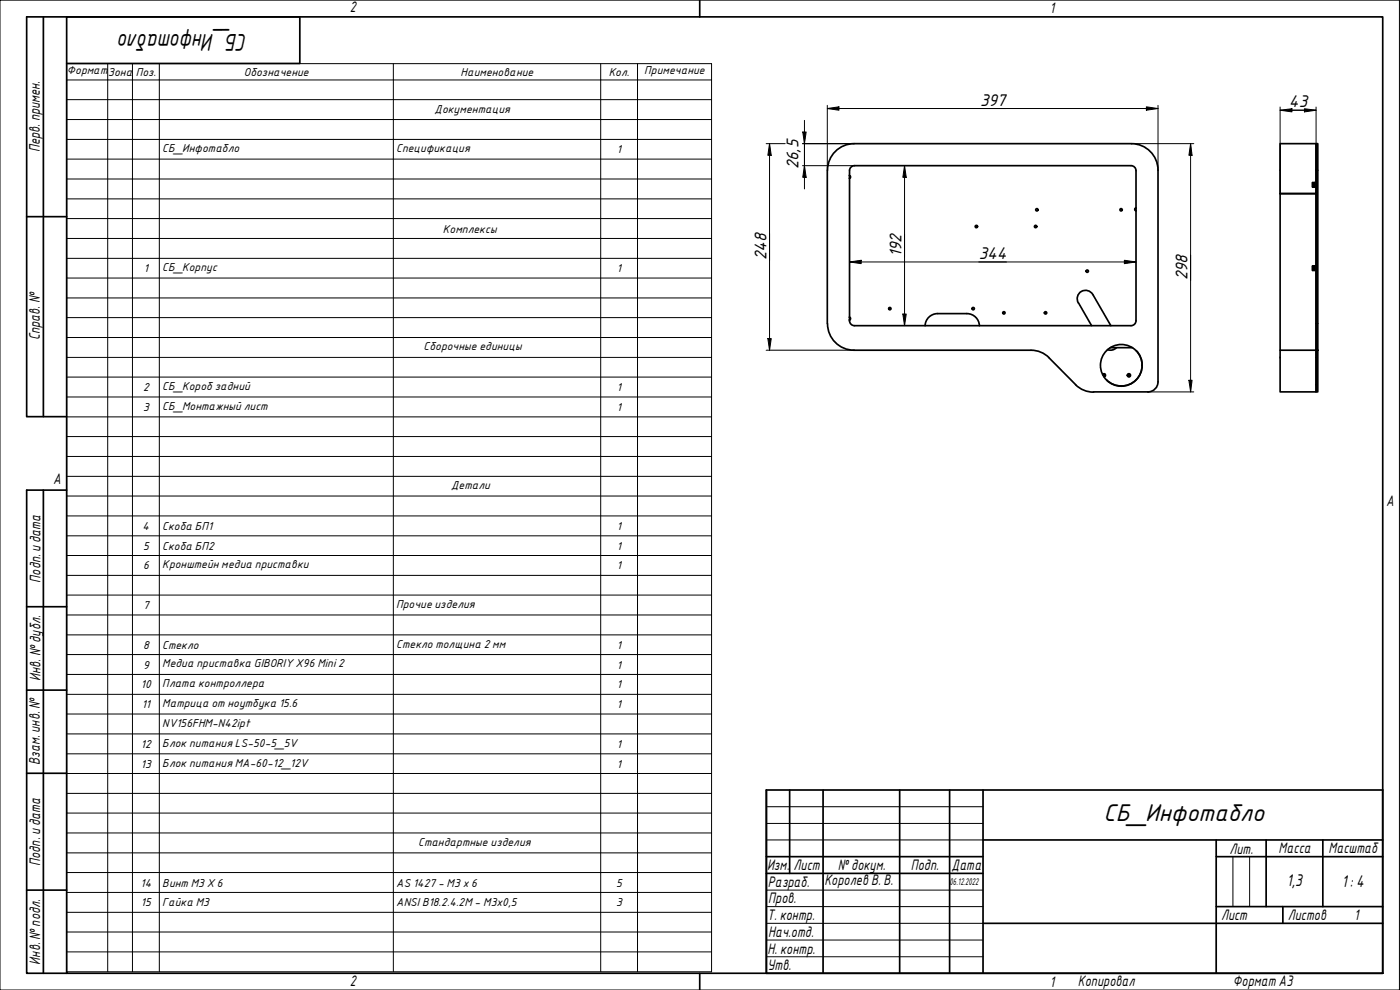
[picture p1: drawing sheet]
<svg xmlns="http://www.w3.org/2000/svg" width="420mm" height="297mm" viewBox="0 0 420 297" stroke-linecap="round" stroke-linejoin="round" font-family="sans-serif">
<g fill="none" stroke="#000" stroke-width=".51">
<path d="M248.3 51.1v46M254.9 52.8l.2 .3-.2 .3M254.9 52.6l.4 .5-.4 .5M255 51.2a1.49 1.49 0 0 1 1.4-1.5h83a1.49 1.49 0 0 1 1.5 1.5M255 51.2v45.1M339.5 43.1h-83.2a8 8 0 0 0-8 8M339.6 43.1a8 8 0 0 1 7.9 8v63.5a3 3 0 0 1-3 3h-16.3M340.9 51.2v45.1M384.2 58.1h10.8v47h-10.8zM384.2 43.1h10.8v15h-10.8zM393.9 54.8h.6v1.3h-.6zM394 54.8h.5v1.3h-.5z"/>
<path d="M394 54.8h.1M394.5 54.8h.1M340.9 62.4l-.3 .4 .3 .5M340.9 62.5l-.2 .3 .2 .3M393.9 79.8h.6v1.3h-.6zM394 79.9h.5v1.2h-.5zM394 79.8v.1M394.5 79.8v.1M248.3 97.1a8 8 0 0 0 8 8h53.1M254.9 95.3l.2 .3-.2 .3M254.9 95.1l.4 .5-.4 .4M255 96.2a1.49 1.49 0 0 0 1.4 1.5h83a1.49 1.49 0 0 0 1.5-1.5"/>
<path d="M290.2 94.1a3.8 3.8 0 0 1 3.7 3.6M290.2 94.1h-8.8a3.8 3.8 0 0 0-3.8 3.6M323.6 90.9a2.51 2.51 0 0 1 .9-3.5 2.51 2.51 0 0 1 3.5 1l5.4 9.3M323.7 90.9l3.9 6.8M394 81.1h.1M394.5 81.1h.1M309.5 105.1a7.5 7.5 0 0 1 5.3 2.2M314.8 107.3l8 8.1M322.8 115.4a7.5 7.5 0 0 0 5.3 2.3M330.9 112.3a.48 .48 0 0 1 .8 .1 .48 .48 0 0 1-.3 .7M331 112.4a.35 .35 0 0 1 .6 0 .35 .35 0 0 1-.3 .6M333.2 104.3h6.7"/>
<path d="M335.1 104.3l-1.3 .7-1.4-.1M341 105.2a6.3 6.3 0 0 1-.1 8.8 6.3 6.3 0 0 1-8.8 0M384.2 105.1v12.5h10.8v-74.5h.5v62h-.5v12.5h.5v-12.5"/>
<circle cx="293" cy="68" r=".35"/>
<circle cx="310.8" cy="68" r=".35"/>
<circle cx="311.2" cy="62.9" r=".35"/>
<circle cx="336.5" cy="62.9" r=".35"/>
<circle cx="267" cy="92.6" r=".35"/>
<circle cx="292.1" cy="92.6" r=".35"/>
<circle cx="301.3" cy="93.9" r=".35"/>
<circle cx="313.8" cy="93.9" r=".35"/>
<circle cx="326.3" cy="81.4" r=".35"/>
<circle cx="336.5" cy="109.6" r="6.3"/>
<circle cx="338.8" cy="112.6" r=".35"/>
<circle cx="338.8" cy="112.6" r=".48"/>
</g>
<g fill="#000">
<circle cx="394" cy="56.1" r=".25"/>
<circle cx="394.5" cy="56.1" r=".25"/>
</g>
<path d="M20 5.1h395v286.9h-395zM210 0v5.1M210 292v5" fill="none" stroke="#000" stroke-width=".51"/>
<path d="M0 0h420v297h-420z" fill="none" stroke="#000" stroke-width=".3"/>
<g fill="none" stroke="#000" stroke-width=".51">
<path d="M230 237h185v55h-185zM237 237v25.1M247 237v55M270 237v55M285 237v55M295 237v55M230 257h65M295 252h120M365 257h50M365 252v40M380 252v20M397 252v20"/>
<path d="M230 262.1h65M295 277h120M365 272h50M385 272v5"/>
</g>
<path d="M230 242h65M230 247.1h65M230 252h65M370 257v15M375 257v15M230 267.1h65M230 272h65M230 277h65M230 282.1h65M230 287.1h65" fill="none" stroke="#000" stroke-width=".3"/>
<path d="M13 5.1v119.9M20 19h70v-13.9h-82v119.9h12M8 65h12M13 147.1v144.9M20 147.1h-12v144.9h12M8 182h12M8 207.1h12M8 232h12M8 267.1h12" fill="none" stroke="#000" stroke-width=".51"/>
<g fill="none" stroke="#000" stroke-width=".3">
<path d="M240.9 39.6h1l-.5 3.5zM241.4 36.1v20.6M248.3 32.6l3.5-.5v1zM248.3 32.6h99.2M248.3 31.6v19.5M344 32.1l3.5 .5-3.5 .5zM347.5 31.6v19.5M384.2 33.1l3.5-.5v1zM384.2 33.1h10.8M384.2 32.1v26M391.5 32.6l3.5 .5-3.5 .5zM395 32.1v26"/>
<path d="M229.9 43.1h5.7M230.9 43.1l.6 3.5h-1.1zM230.9 43.1v62M240.9 43.1h15.4M240.9 49.7h15.5M241.4 49.7l.5 3.5h-1zM271.5 49.7l.5 3.5h-1zM271.5 49.7v48M339.5 43.1h18.8M357.3 43.1l.5 3.5h-1zM357.3 43.1v74.5M255 78.6l3.4-.5v1z"/>
<path d="M255 78.6h85.9M337.4 78.1l3.5 .5-3.5 .5zM271 94.2h1l-.5 3.5zM229.9 105.1h26.4M230.4 101.6h1.1l-.6 3.5zM344.6 117.6h13.7M356.8 114.1h1l-.5 3.5z"/>
</g>
<g fill="#000">
<path d="M240.9 39.6h1l-.5 3.5z" fill-rule="evenodd"/>
<path d="M248.3 32.6l3.5-.5v1z" fill-rule="evenodd"/>
<path d="M344 32.1l3.5 .5-3.5 .5z" fill-rule="evenodd"/>
<path d="M384.2 33.1l3.5-.5v1z" fill-rule="evenodd"/>
<path d="M391.5 32.6l3.5 .5-3.5 .5z" fill-rule="evenodd"/>
<path d="M230.9 43.1l.6 3.5h-1.1z" fill-rule="evenodd"/>
<path d="M241.4 49.7l.5 3.5h-1z" fill-rule="evenodd"/>
<path d="M271.5 49.7l.5 3.5h-1z" fill-rule="evenodd"/>
<path d="M357.3 43.1l.5 3.5h-1z" fill-rule="evenodd"/>
<path d="M255 78.6l3.4-.5v1z" fill-rule="evenodd"/>
<path d="M337.4 78.1l3.5 .5-3.5 .5z" fill-rule="evenodd"/>
<path d="M271 94.2h1l-.5 3.5z" fill-rule="evenodd"/>
<path d="M230.4 101.6h1.1l-.6 3.5z" fill-rule="evenodd"/>
<path d="M356.8 114.1h1l-.5 3.5z" fill-rule="evenodd"/>
</g>
<g fill="none" stroke="#000" stroke-width=".3">
<path d="M20 19.1h193.6v272.5h-193.6zM32.3 19.1v272.5M39.8 19.1v272.5M47.8 19.1v272.5M118 19.1v272.5M180.3 19.1v272.5M191.3 19.1v272.5M20 24h193.6M20 29.9h193.6M20 35.9h193.6M20 41.8h193.6M20 47.7h193.6"/>
<path d="M20 53.7h193.6M20 59.7h193.6M20 65.6h193.6M20 71.6h193.6M20 77.5h193.6M20 83.4h193.6M20 89.4h193.6M20 95.3h193.6M20 101.3h193.6M20 107.2h193.6M20 113.1h193.6M20 119.1h193.6"/>
<path d="M20 125.1h193.6M20 131h193.6M20 137h193.6M20 142.9h193.6M20 148.8h193.6M20 154.8h193.6M20 160.8h193.6M20 166.7h193.6M20 172.6h193.6M20 178.5h193.6M20 184.5h193.6M20 190.5h193.6"/>
<path d="M20 196.4h193.6M20 202.4h193.6M20 208.3h193.6M20 214.2h193.6M20 220.2h193.6M20 226.2h193.6M20 232.1h193.6M20 238h193.6M20 244h193.6M20 249.9h193.6M20 255.9h193.6M20 261.8h193.6"/>
<path d="M20 267.8h193.6M20 273.7h193.6M20 279.6h193.6M20 285.6h193.6"/>
</g>
<g font-size="7">
<text x="74.2" y="10.3" transform="rotate(180 74.2 10.3)">СБ_Инфотабло</text>
<text x="331.2" y="246.2">СБ_Инфотабло</text>
</g>
<g font-size="4.9">
<text x="294.1" y="31.7">397</text>
<text x="386.8" y="32.2">43</text>
<text x="239.6" y="50.8" transform="rotate(-90 239.6 50.8)">26,5</text>
<text x="270.6" y="77.1" transform="rotate(-90 270.6 77.1)">192</text>
<text x="293.8" y="77.7">344</text>
<text x="230.1" y="78.1" transform="rotate(-90 230.1 78.1)">248</text>
<text x="356.4" y="84.1" transform="rotate(-90 356.4 84.1)">298</text>
<text x="386.2" y="265.9">1,3</text>
<text x="402.7" y="266.2">1: 4</text>
</g>
<g font-size="4.4">
<text x="105" y="3.7">2</text>
<text x="315" y="3.8">1</text>
<text x="11.9" y="45.6" transform="rotate(-90 11.9 45.6)">Перв. примен.</text>
<text x="12" y="102.2" transform="rotate(-90 12 102.2)">Справ. №</text>
<text x="16" y="145.2">A</text>
<text x="416" y="151.7">A</text>
<text x="12.2" y="174.8" transform="rotate(-90 12.2 174.8)">Подп. идата</text>
<text x="12.2" y="204.3" transform="rotate(-90 12.2 204.3)">Инв. №дубл.</text>
<text x="12" y="229.5" transform="rotate(-90 12 229.5)">Взам. инв. №</text>
<text x="369" y="256.1">Лит.</text>
<text x="383.7" y="256.1">Масса</text>
<text x="398.7" y="256.1">Масштаб</text>
<text x="12.1" y="259.8" transform="rotate(-90 12.1 259.8)">Подп. идата</text>
<text x="230.2" y="261.1">Изм.</text>
<text x="238.2" y="261.1">Лист</text>
<text x="251.5" y="261">№докум.</text>
<text x="273.4" y="261.2">Подп.</text>
<text x="285.6" y="261.2">Дата</text>
<text x="230.4" y="266.1">Разраб.</text>
<text x="247.4" y="265.7">Королев В. В.</text>
<text x="230.6" y="271.1">Пров.</text>
<text x="230.3" y="276.1">Т. контр.</text>
<text x="230.5" y="281.1">Нач.отд.</text>
<text x="366.5" y="276.1">Лист</text>
<text x="386.5" y="276.1">Листов</text>
<text x="406.4" y="276">1</text>
<text x="230.4" y="286.1">Н. контр.</text>
<text x="12.1" y="289.4" transform="rotate(-90 12.1 289.4)">Инв. №подл.</text>
<text x="230.3" y="291.1">Утв.</text>
<text x="105" y="295.9">2</text>
<text x="315" y="296.1">1</text>
<text x="323.5" y="295.8">Копировал</text>
<text x="370" y="295.8">Формат А3</text>
</g>
<g font-size="3.3">
<text x="20.1" y="22.3">Формат</text>
<text x="32.4" y="22.7">Зона</text>
<text x="40.8" y="22.7">Поз.</text>
<text x="73.2" y="22.7">Обозначение</text>
<text x="138.2" y="22.7">Наименование</text>
<text x="182.7" y="22.7">Кол.</text>
<text x="193.4" y="22.3">Примечание</text>
<text x="130.4" y="33.8">Документация</text>
<text x="48.7" y="45.6">СБ_Инфотабло</text>
<text x="118.9" y="45.6">Спецификация</text>
<text x="185.2" y="46">1</text>
<text x="132.9" y="69.8">Комплексы</text>
<text x="43.2" y="81.6">1</text>
<text x="48.7" y="81.3">СБ_Корпус</text>
<text x="185.2" y="81.6">1</text>
<text x="127.1" y="105.1">Сборочные единицы</text>
<text x="42.9" y="117.3">2</text>
<text x="48.7" y="117">СБ_Коробзадний</text>
<text x="185.2" y="117.3">1</text>
<text x="42.9" y="123.3">3</text>
<text x="48.7" y="122.9">СБ_Монтажный лист</text>
<text x="185.2" y="123.3">1</text>
<text x="135.4" y="146.9">Детали</text>
<text x="42.8" y="159">4</text>
<text x="48.7" y="159">Скоба БП1</text>
<text x="185.2" y="159">1</text>
<text x="42.9" y="164.9">5</text>
<text x="48.7" y="164.9">Скоба БП2</text>
<text x="185.2" y="164.9">1</text>
<text x="42.9" y="170.9">6</text>
<text x="48.7" y="170.5">Кронштейн медиа приставки</text>
<text x="185.2" y="170.9">1</text>
<text x="42.9" y="182.7">7</text>
<text x="118.9" y="182.4">Прочие изделия</text>
<text x="42.9" y="194.6">8</text>
<text x="48.7" y="194.6">Стекло</text>
<text x="118.9" y="194.5">Стекло толщина 2 мм</text>
<text x="185.2" y="194.6">1</text>
<text x="42.9" y="200.6">9</text>
<text x="48.7" y="200.2">Медиа приставка GIBORIYX96 Mini2</text>
<text x="185.2" y="200.6">1</text>
<text x="42.3" y="206.6">10</text>
<text x="48.7" y="206.2">Плата контроллера</text>
<text x="185.2" y="206.6">1</text>
<text x="42.5" y="212.5">11</text>
<text x="48.7" y="212.1">Матрица от ноутбука 15.6</text>
<text x="185.2" y="212.5">1</text>
<text x="48.7" y="218">NV156FHM-N42ipt</text>
<text x="42.3" y="224.4">12</text>
<text x="48.7" y="224">Блок питания LS-50-5_5V</text>
<text x="185.2" y="224.4">1</text>
<text x="42.3" y="230.3">13</text>
<text x="48.7" y="230">Блок питания MA-60-12_12V</text>
<text x="185.2" y="230.3">1</text>
<text x="125.5" y="253.7">Стандартные изделия</text>
<text x="42.2" y="266">14</text>
<text x="48.7" y="266">Винт М3 Х6</text>
<text x="118.9" y="266">AS 1427- M3 x 6</text>
<text x="184.9" y="266">5</text>
<text x="42.3" y="272">15</text>
<text x="48.7" y="272">Гайка М3</text>
<text x="118.9" y="271.7">ANSIB18.2.4.2M- M3x0,5</text>
<text x="184.9" y="272">3</text>
</g>
<text font-size="2.8" x="285" y="265.5">06.12.2022</text>
</svg>
